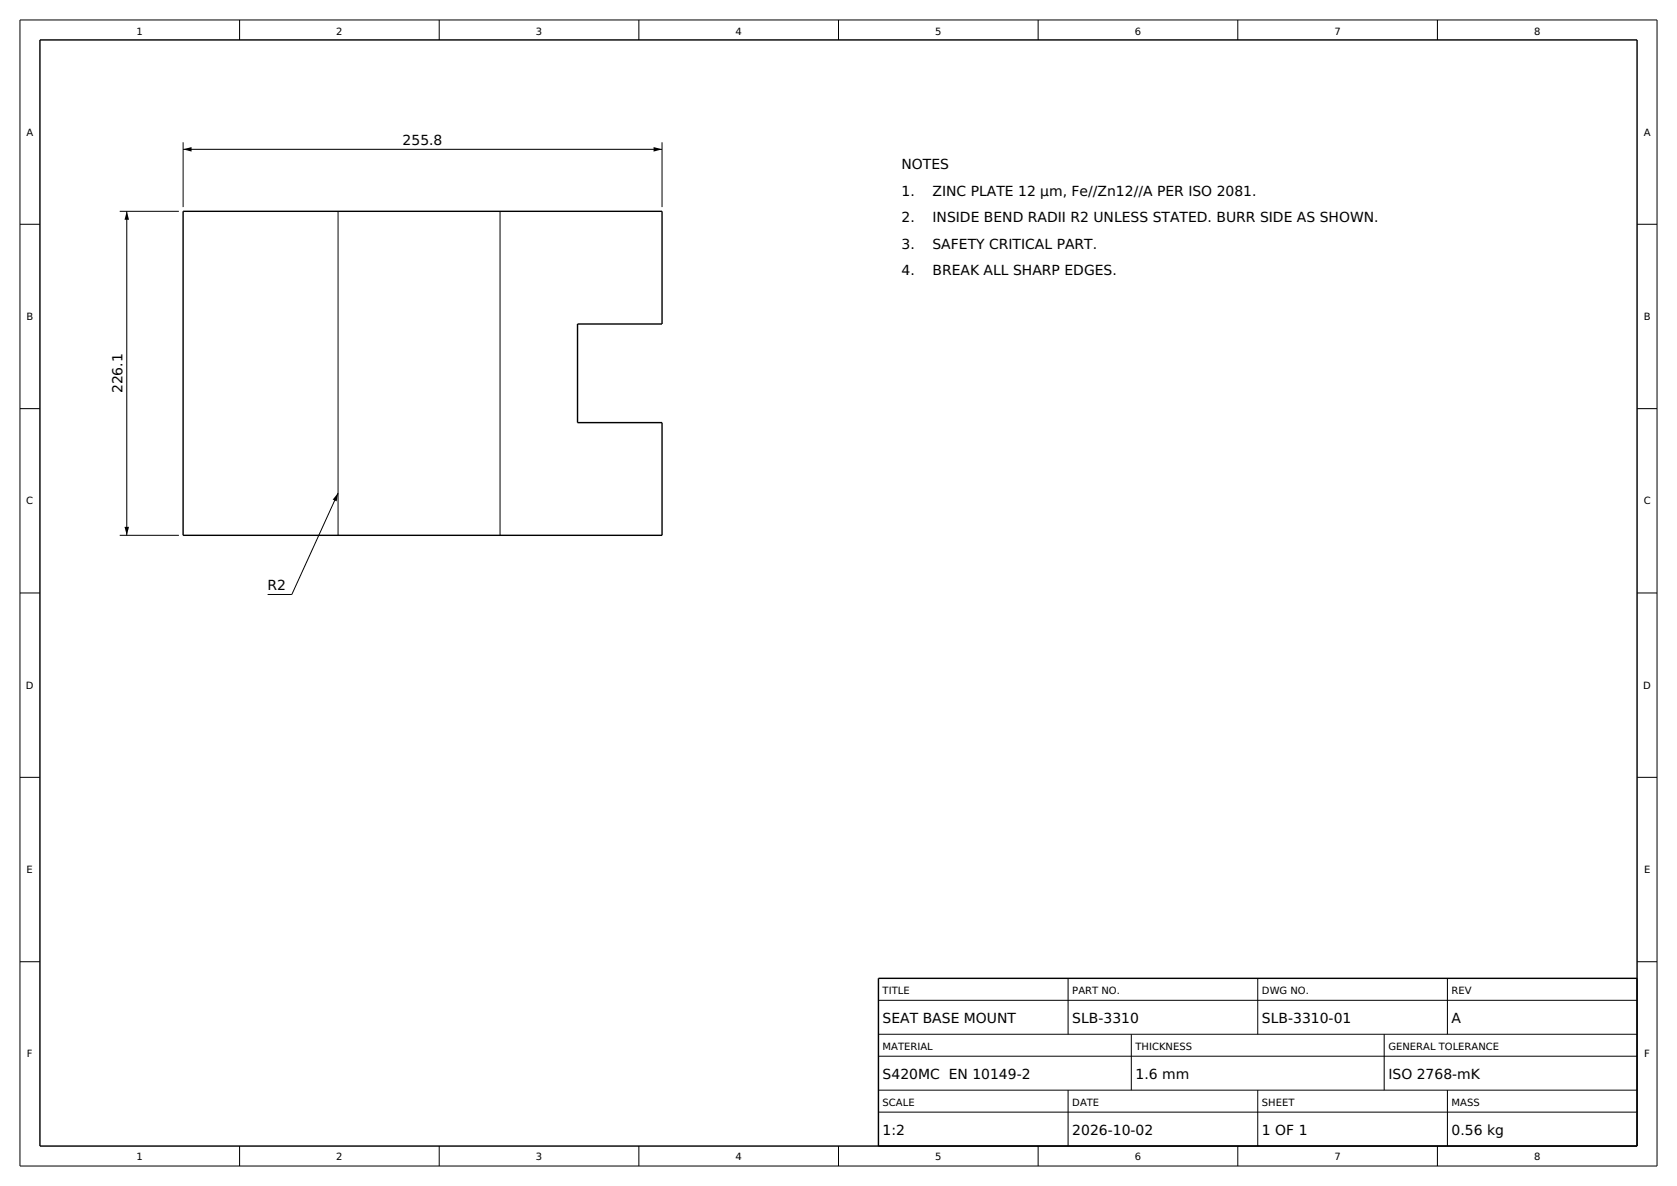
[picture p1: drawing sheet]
<svg xmlns="http://www.w3.org/2000/svg" width="420mm" height="297mm" viewBox="0 0 420 297" stroke-linecap="round" stroke-linejoin="round" font-family="sans-serif">
<g fill="none" stroke="#000" stroke-width=".25">
<path d="M5 5h410v287h-410zM60 5v5M110 5v5M160 5v5M210 5v5M260 5v5M310 5v5M360 5v5M45.9 35.6v16.3M45.9 37.4h119.9M165.8 35.6v16.3M5 56.2h5"/>
<path d="M30 52.9h14.8M31.7 52.9v81.2M84.7 52.9v81.2M125.2 52.9v81.2M410 56.2h5M5 102.3h5M410 102.3h5M30 134.1h14.8M84.7 123.5l-11.6 25.4h-6.1M5 148.5h5M410 148.5h5M5 194.7h5"/>
<path d="M410 194.7h5M5 240.8h5M220 250.5h190M220 259h190M267.5 245v14M283.3 259v14M315 245v14M346.7 259v14M362.5 245v14M410 240.8h5M220 264.5h190M220 273h190"/>
<path d="M220 278.5h190M267.5 273v14M315 273v14M362.5 273v14M60 287v5M110 287v5M160 287v5M210 287v5M260 287v5M310 287v5M360 287v5"/>
</g>
<path d="M10 10h400v277h-400zM45.9 52.9h119.9v28.2h-21.2v24.7h21.2v28.3h-119.9zM410 245h-190v42" fill="none" stroke="#000" stroke-width=".35"/>
<path d="M45.9 37.4l2.1-.6v1.2zM163.7 36.8l2.1 .6-2.1 .6zM31.7 52.9l.6 2.1h-1.1zM31.2 131.9h1.1l-.6 2.2zM84.7 123.5l-.4 2.1-1-.5z" fill="#000"/>
<g font-size="3.5">
<text x="100.8" y="36.3">255.8</text>
<text x="225.8" y="42.3">NOTES</text>
<text x="225.8" y="49">1.</text>
<text x="233.5" y="49">ZINC PLATE 12 µm, Fe//Zn12//A PER ISO 2081.</text>
<text x="225.8" y="55.6">2.</text>
<text x="233.5" y="55.6">INSIDE BEND RADII R2 UNLESS STATED. BURR SIDE AS SHOWN.</text>
<text x="225.8" y="62.2">3.</text>
<text x="233.5" y="62.2">SAFETY CRITICAL PART.</text>
<text x="225.8" y="68.9">4.</text>
<text x="233.5" y="68.9">BREAK ALL SHARP EDGES.</text>
<text x="30.7" y="98.5" transform="rotate(-90 30.7 98.5)">226.1</text>
<text x="67" y="147.8">R2</text>
<text x="221.1" y="256.3">SEAT BASE MOUNT</text>
<text x="268.6" y="256.3">SLB-3310</text>
<text x="316.1" y="256.3">SLB-3310-01</text>
<text x="363.6" y="256.3">A</text>
<text x="221.1" y="270.3">S420MC EN 10149-2</text>
<text x="284.4" y="270.3">1.6 mm</text>
<text x="347.7" y="270.3">ISO 2768-mK</text>
<text x="221.1" y="284.3">1:2</text>
<text x="268.6" y="284.3">2026-10-02</text>
<text x="316.1" y="284.3">1 OF 1</text>
<text x="363.6" y="284.3">0.56 kg</text>
</g>
<g font-size="2.5">
<text x="34.2" y="8.9">1</text>
<text x="84.2" y="8.9">2</text>
<text x="134.2" y="8.9">3</text>
<text x="184.2" y="8.9">4</text>
<text x="234.2" y="8.9">5</text>
<text x="284.2" y="8.9">6</text>
<text x="334.2" y="8.9">7</text>
<text x="384.2" y="8.9">8</text>
<text x="6.6" y="34">A</text>
<text x="411.7" y="34">A</text>
<text x="6.6" y="80.1">B</text>
<text x="411.7" y="80.1">B</text>
<text x="6.6" y="126.3">C</text>
<text x="411.7" y="126.3">C</text>
<text x="6.5" y="172.5">D</text>
<text x="411.6" y="172.5">D</text>
<text x="6.7" y="218.6">E</text>
<text x="411.7" y="218.6">E</text>
<text x="221.1" y="248.9">TITLE</text>
<text x="268.6" y="248.9">PART NO.</text>
<text x="316.1" y="248.9">DWG NO.</text>
<text x="363.6" y="248.9">REV</text>
<text x="221.1" y="262.9">MATERIAL</text>
<text x="284.4" y="262.9">THICKNESS</text>
<text x="347.7" y="262.9">GENERAL TOLERANCE</text>
<text x="6.7" y="264.8">F</text>
<text x="411.8" y="264.8">F</text>
<text x="221.1" y="276.9">SCALE</text>
<text x="268.6" y="276.9">DATE</text>
<text x="316.1" y="276.9">SHEET</text>
<text x="363.6" y="276.9">MASS</text>
<text x="34.2" y="290.6">1</text>
<text x="84.2" y="290.6">2</text>
<text x="134.2" y="290.6">3</text>
<text x="184.2" y="290.6">4</text>
<text x="234.2" y="290.6">5</text>
<text x="284.2" y="290.6">6</text>
<text x="334.2" y="290.6">7</text>
<text x="384.2" y="290.6">8</text>
</g>
</svg>
